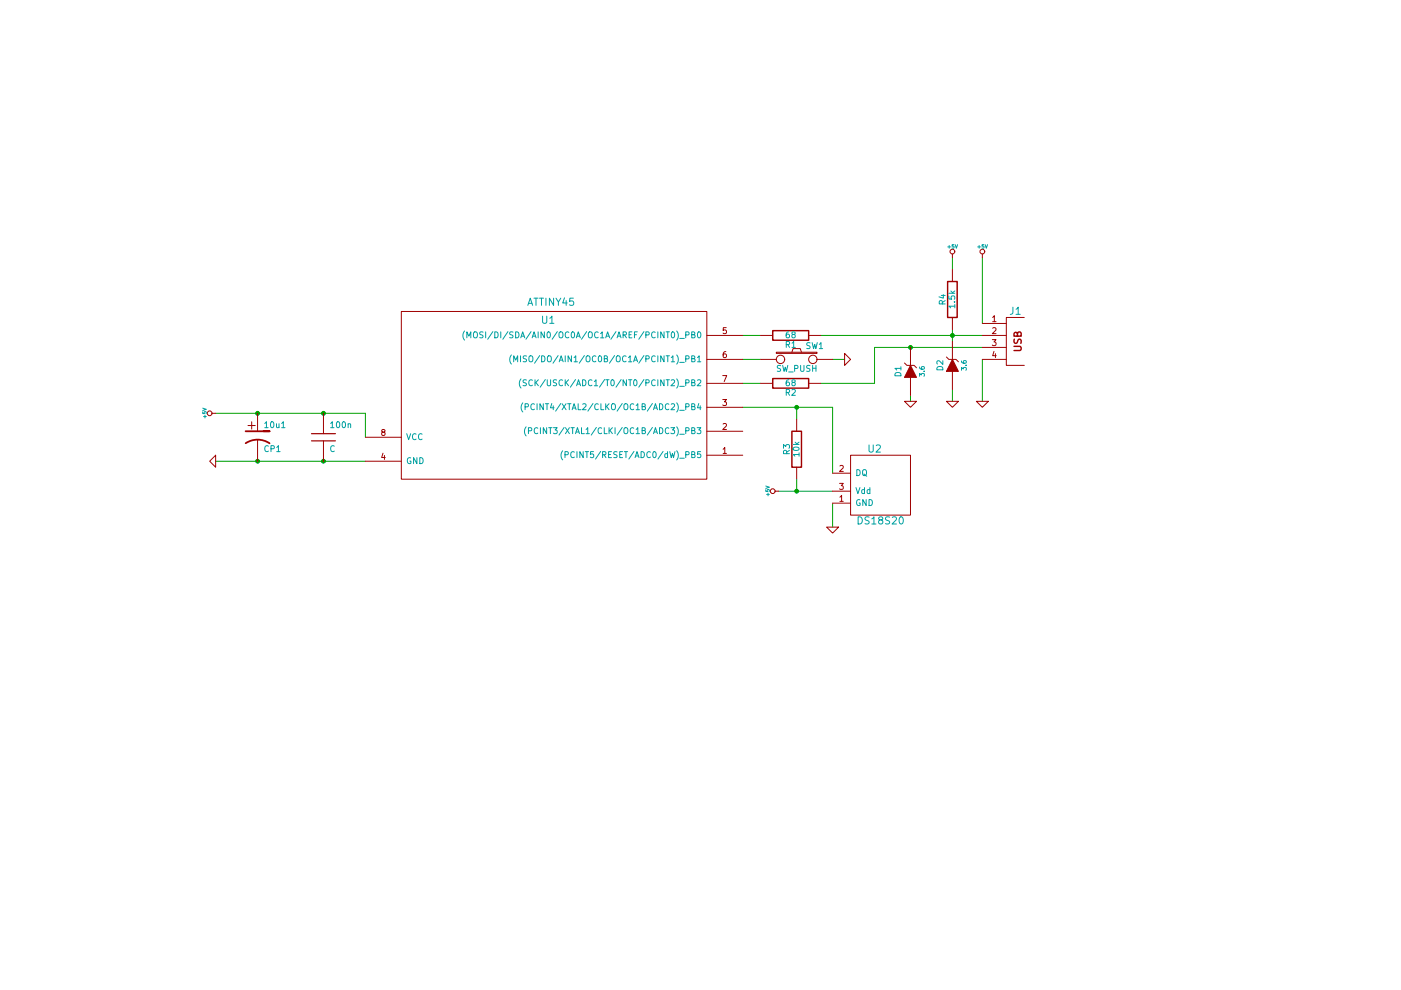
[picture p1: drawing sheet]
EESchema Schematic File Version 2  date Mo 09 Aug 2010 20:29:04 CEST
LIBS:power
LIBS:device
LIBS:transistors
LIBS:conn
LIBS:linear
LIBS:regul
LIBS:74xx
LIBS:cmos4000
LIBS:adc-dac
LIBS:memory
LIBS:xilinx
LIBS:special
LIBS:microcontrollers
LIBS:dsp
LIBS:microchip
LIBS:analog_switches
LIBS:motorola
LIBS:texas
LIBS:intel
LIBS:audio
LIBS:interface
LIBS:digital-audio
LIBS:philips
LIBS:display
LIBS:cypress
LIBS:siliconi
LIBS:opto
LIBS:atmel
LIBS:contrib
LIBS:valves
LIBS:attiny
LIBS:Dmitri_Belimovl
EELAYER 43  0
EELAYER END
$Descr A4 11700 8267
Sheet 1 1
Title ""
Date "9 aug 2010"
Rev ""
Comp ""
Comment1 ""
Comment2 ""
Comment3 ""
Comment4 ""
$EndDescr
Connection ~ 6650 4100
Wire Wire Line
	6650 4000 6650 4100
Wire Wire Line
	6950 4100 6500 4100
Wire Wire Line
	6200 3400 6950 3400
Wire Wire Line
	6950 3400 6950 3950
Connection ~ 7600 2900
Wire Wire Line
	6850 3200 7300 3200
Wire Wire Line
	7300 3200 7300 2900
Wire Wire Line
	7300 2900 8200 2900
Wire Wire Line
	8200 2150 8200 2700
Wire Wire Line
	8200 3350 8200 3000
Connection ~ 7950 2800
Wire Wire Line
	8200 2800 6850 2800
Wire Wire Line
	6350 3200 6200 3200
Connection ~ 2150 3850
Wire Wire Line
	1800 3850 3050 3850
Connection ~ 2150 3450
Wire Wire Line
	1800 3450 3050 3450
Connection ~ 2700 3850
Connection ~ 2700 3450
Wire Wire Line
	3050 3450 3050 3650
Wire Wire Line
	6350 2800 6200 2800
Wire Wire Line
	6350 3000 6200 3000
Wire Wire Line
	6950 3000 7050 3000
Wire Wire Line
	7950 3250 7950 3350
Wire Wire Line
	7950 2250 7950 2150
Wire Wire Line
	7950 2750 7950 2850
Wire Wire Line
	7600 3300 7600 3350
Wire Wire Line
	6950 4200 6950 4400
Wire Wire Line
	6650 3500 6650 3400
Connection ~ 6650 3400
$Comp
L R R3
U 1 1
P 6650 3750
F 0 "R3" V 6730 3750 50  0000 C CNN
F 1 "10k" V 6650 3750 50  0000 C CNN
	1    6650 3750
	-1   0    0    1   
$EndComp
$Comp
L +5V #PWR3
U 1 1
P 6500 4100
F 0 "#PWR3" H 6500 4190 20  0001 C CNN
F 1 "+5V" H 6500 4190 30  0000 C CNN
	1    6500 4100
	0    -1   1    0   
$EndComp
$Comp
L GND #PWR4
U 1 1
P 6950 4400
F 0 "#PWR4" H 6950 4400 30  0001 C CNN
F 1 "GND" H 6950 4330 30  0001 C CNN
	1    6950 4400
	-1   0    0    -1  
$EndComp
$Comp
L DS18S20 U2
U 1 1
P 7350 4050
F 0 "U2" H 7300 4350 60  0000 C CNN
F 1 "DS18S20" H 7350 3750 60  0000 C CNN
	1    7350 4050
	1    0    0    -1  
$EndComp
$Comp
L GND #PWR6
U 1 1
P 7600 3350
F 0 "#PWR6" H 7600 3350 30  0001 C CNN
F 1 "GND" H 7600 3280 30  0001 C CNN
	1    7600 3350
	-1   0    0    -1  
$EndComp
$Comp
L ZENER D1
U 1 1
P 7600 3100
F 0 "D1" H 7600 3200 50  0000 C CNN
F 1 "3.6" H 7600 3000 40  0000 C CNN
	1    7600 3100
	0    -1   -1   0   
$EndComp
$Comp
L +5V #PWR7
U 1 1
P 7950 2150
F 0 "#PWR7" H 7950 2240 20  0001 C CNN
F 1 "+5V" H 7950 2240 30  0000 C CNN
	1    7950 2150
	-1   0    0    -1  
$EndComp
$Comp
L R R4
U 1 1
P 7950 2500
F 0 "R4" V 8030 2500 50  0000 C CNN
F 1 "1.5k" V 7950 2500 50  0000 C CNN
	1    7950 2500
	-1   0    0    1   
$EndComp
$Comp
L GND #PWR8
U 1 1
P 7950 3350
F 0 "#PWR8" H 7950 3350 30  0001 C CNN
F 1 "GND" H 7950 3280 30  0001 C CNN
	1    7950 3350
	-1   0    0    -1  
$EndComp
$Comp
L ZENER D2
U 1 1
P 7950 3050
F 0 "D2" H 7950 3150 50  0000 C CNN
F 1 "3.6" H 7950 2950 40  0000 C CNN
	1    7950 3050
	0    -1   -1   0   
$EndComp
$Comp
L GND #PWR5
U 1 1
P 7050 3000
F 0 "#PWR5" H 7050 3000 30  0001 C CNN
F 1 "GND" H 7050 2930 30  0001 C CNN
	1    7050 3000
	0    -1   1    0   
$EndComp
$Comp
L SW_PUSH SW1
U 1 1
P 6650 3000
F 0 "SW1" H 6800 3110 50  0000 C CNN
F 1 "SW_PUSH" H 6650 2920 50  0000 C CNN
	1    6650 3000
	1    0    0    -1  
$EndComp
$Comp
L R R2
U 1 1
P 6600 3200
F 0 "R2" V 6680 3200 50  0000 C CNN
F 1 "68" V 6600 3200 50  0000 C CNN
	1    6600 3200
	0    1    1    0   
$EndComp
$Comp
L R R1
U 1 1
P 6600 2800
F 0 "R1" V 6680 2800 50  0000 C CNN
F 1 "68" V 6600 2800 50  0000 C CNN
	1    6600 2800
	0    1    1    0   
$EndComp
$Comp
L CP1 10u1
U 1 1
P 2150 3650
F 0 "10u1" H 2200 3750 50  0000 L CNN
F 1 "CP1" H 2200 3550 50  0000 L CNN
	1    2150 3650
	1    0    0    -1  
$EndComp
$Comp
L C 100n
U 1 1
P 2700 3650
F 0 "100n" H 2750 3750 50  0000 L CNN
F 1 "C" H 2750 3550 50  0000 L CNN
	1    2700 3650
	1    0    0    -1  
$EndComp
$Comp
L +5V #PWR9
U 1 1
P 8200 2150
F 0 "#PWR9" H 8200 2240 20  0001 C CNN
F 1 "+5V" H 8200 2240 30  0000 C CNN
	1    8200 2150
	-1   0    0    -1  
$EndComp
$Comp
L +5V #PWR1
U 1 1
P 1800 3450
F 0 "#PWR1" H 1800 3540 20  0001 C CNN
F 1 "+5V" H 1800 3540 30  0000 C CNN
	1    1800 3450
	0    -1   -1   0   
$EndComp
$Comp
L GND #PWR2
U 1 1
P 1800 3850
F 0 "#PWR2" H 1800 3850 30  0001 C CNN
F 1 "GND" H 1800 3780 30  0001 C CNN
	1    1800 3850
	0    1    1    0   
$EndComp
$Comp
L GND #PWR10
U 1 1
P 8200 3350
F 0 "#PWR10" H 8200 3350 30  0001 C CNN
F 1 "GND" H 8200 3280 30  0001 C CNN
	1    8200 3350
	-1   0    0    -1  
$EndComp
$Comp
L USB_2 J1
U 1 1
P 8400 2850
F 0 "J1" H 8325 3100 60  0000 C CNN
F 1 "USB_2" H 8450 2550 60  0001 C CNN
F 2 "VCC" H 8725 3000 50  0001 C CNN
F 3 "D+" H 8700 2900 50  0001 C CNN
F 4 "D-" H 8700 2800 50  0001 C CNN "Data-"
F 5 "GND" H 8725 2700 50  0001 C CNN "Ground"
	1    8400 2850
	-1   0    0    -1  
$EndComp
$Comp
L ATTINY25-45-85/DIP-SO U1
U 1 1
P 4600 3300
F 0 "U1" H 4575 3925 60  0000 C CNN
F 1 "ATTINY45" H 4600 4075 60  0000 C CNN
	1    4600 3300
	1    0    0    -1  
$EndComp
$EndSCHEMATC
